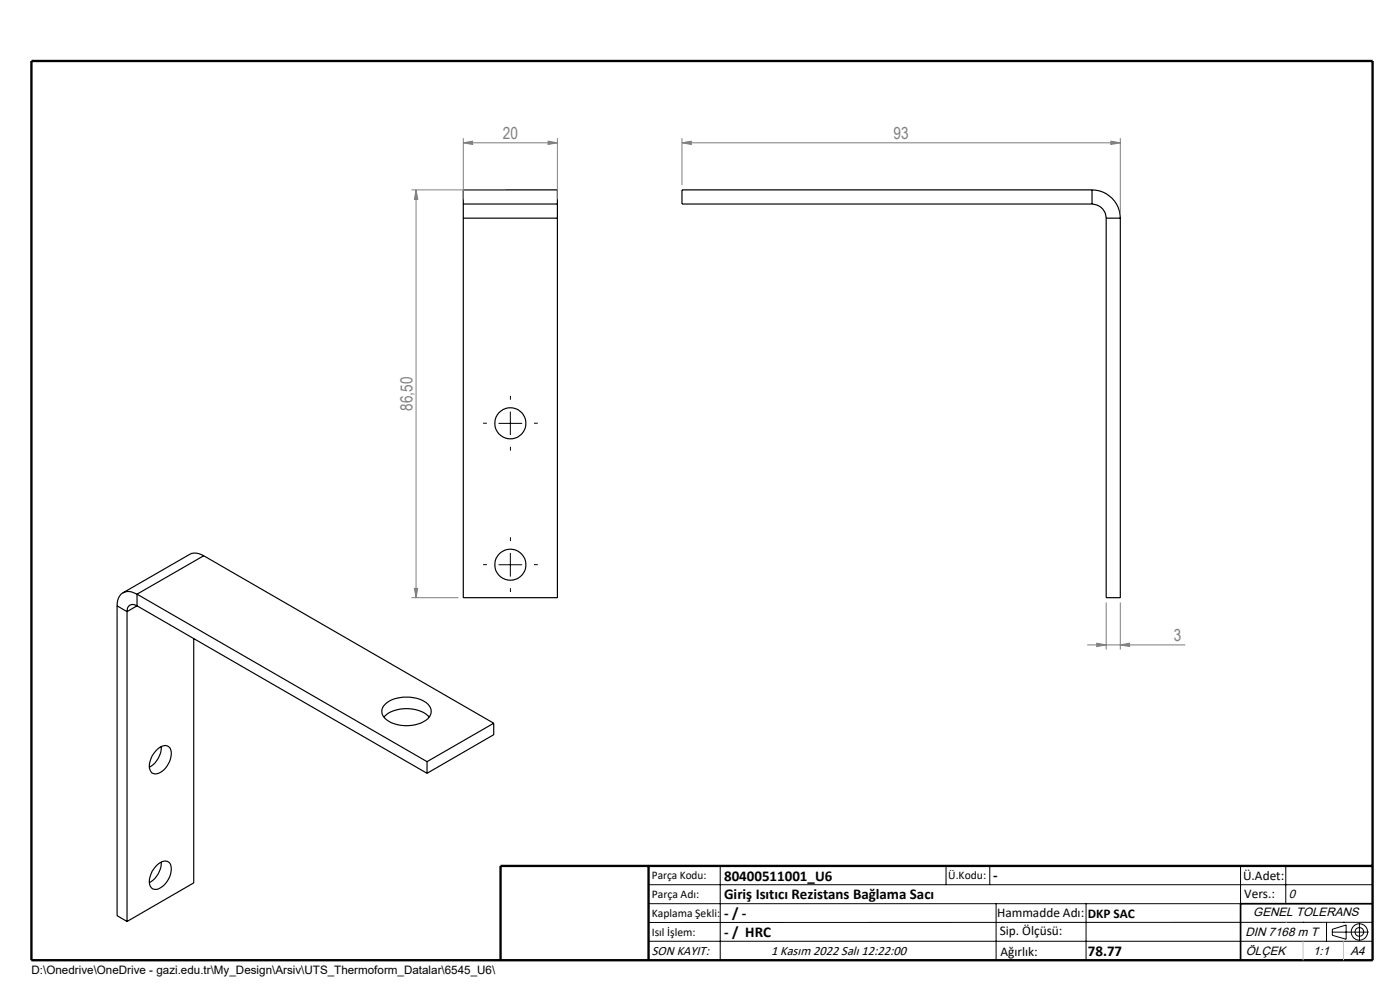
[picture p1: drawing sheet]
<svg xmlns="http://www.w3.org/2000/svg" width="297mm" height="210mm" viewBox="0 0 297 210" stroke-linecap="round" stroke-linejoin="round" font-family="sans-serif">
<g fill="none" stroke="#000" stroke-width=".25">
<path d="M98.3 43.3v3M98.3 43.3v-3h20v3M98.3 46.3v80.5h20v-80.5M98.3 43.3h20M98.3 46.3h20M118.3 43.3v3M231.7 40.3a6 6 0 0 1 6 6M231.7 43.3a3 3 0 0 1 3 3M231.7 40.3h-87v3h87M231.7 40.3v3M234.7 46.3h3M234.7 46.3v80.5h3v-80.5"/>
<path d="M43.2 117.9a2.94 2.94 0 0 0-3-.3l-14.1 8.2M43.2 117.9l61.5 35.5M43.2 117.9l-14.1 8.1M24.8 128.5l2.2 1.2M24.8 128.5v65.7l2.2 1.3M27 129.7v65.8M29.1 126a2.55 2.55 0 0 0-3.9 .8l-.4 1.7M29.1 128.5a1.29 1.29 0 0 0-1.5-.1 1.29 1.29 0 0 0-.6 1.3M29.1 126l61.5 35.6M29.1 128.5l61.5 35.5M29.1 126v2.5M29.1 128.5l-2.1 1.2"/>
<path d="M41.1 135.5v51.8l-14.1 8.2M33.3 159.1a1.75 1.75 0 0 1 2.9-.3 4.4 4.4 0 0 1-3.3 5.4 1.71 1.71 0 0 1-1.2-2.4l.6-1.5zM34.2 158.4a5 5 0 0 1-2.5 4.3M81.5 152.1a6.8 6.8 0 0 1 6.1-1.7l2.4 .8 1.1 .9M81.7 149.4a7.6 7.6 0 0 1 9.1 0 2.18 2.18 0 0 1-.8 3.6 7.7 7.7 0 0 1-8.3-.6 1.98 1.98 0 0 1 0-3zM104.7 153.4v2.4l-14.1 8.2M104.7 153.4l-14.1 8.2M90.6 161.6v2.4M33.3 183.5a1.85 1.85 0 0 1 2.7-.5 4.3 4.3 0 0 1-2 5.3 1.45 1.45 0 0 1-1.8 .2 1.45 1.45 0 0 1-.5-1.7l.6-2zM34.2 182.9a5 5 0 0 1-2.5 4.3M106.2 203.7h185"/>
<circle cx="108.3" cy="89.8" r="3.3"/>
<circle cx="108.3" cy="119.8" r="3.3"/>
</g>
<g fill="none" stroke="#000" stroke-width=".21">
<path d="M105.8 89.8h5M108.3 87.3v5M105.8 119.8h5M108.3 117.3v5M137.6 187.7h153.6M137.6 191.7h153.6M137.6 199.7h153.6M152.8 183.7v20M200.7 183.7v4M210 183.7v4M211.3 191.7v12M230.4 191.7v12"/>
<path d="M263.2 183.7v20M272.8 183.7v8M276.4 195.6h.1M281.4 195.6v4.1M282.6 197.7h7.8M282.6 197.1l3-.9v3l-3-.8zM285 195.6h.1M288.4 195.8v3.8M291.2 195.6l-153.6 .1"/>
<circle cx="288.4" cy="197.7" r="1.74"/>
<circle cx="288.4" cy="197.7" r=".93"/>
</g>
<g fill="none" stroke="#808080" stroke-width=".21">
<path d="M98.3 30.3l2-.4v.7zM98.3 29.3v13M98.3 30.3h20M116.3 29.9l2 .4-2 .3zM118.3 29.3v13M144.7 30.3l1.9-.4v.7zM144.7 30.3h93M144.7 29.3v10M235.7 29.9l2 .4-2 .3zM237.7 29.3v16M87.3 40.3h20M88.3 40.3l.3 2h-.7z"/>
<path d="M88.3 40.3v86.5M87.3 126.8h10M87.9 124.8h.7l-.3 2zM230.6 136.8h20.8M232.7 136.4l2 .4-2 .4zM234.7 127.8v10M237.7 136.8l1.9-.4v.8zM237.7 127.8v10"/>
</g>
<path d="M103.3 89.8h-.8M108.3 84.8v-.8M108.3 94.8v.8M113.3 89.8h.8M103.3 119.8h-.8M108.3 114.8v-.8M113.3 119.8h.8M108.3 124.8v.8" fill="none" stroke="#000" stroke-width=".21" stroke-dasharray="15.2 1.3 1.3 1.3" stroke-linecap="butt"/>
<path d="M291.2 191.7h-28v12" fill="none" stroke="#000" stroke-width=".35"/>
<path d="M6.7 12.9h284.5v190.8h-284.5zM137.6 183.7v20M291.2 183.7h-185v20" fill="none" stroke="#000" stroke-width=".5"/>
<path d="M272.8 195.6h.1M276.4 199.7v4M285 199.7v4" fill="none" stroke="#c0c0c0" stroke-width=".21"/>
<g fill="#808080">
<path d="M116.3 29.9l2 .4-2 .3zM98.3 30.3l2-.4v.7z"/>
<path d="M144.7 30.3l1.9-.4v.7zM235.7 29.9l2 .4-2 .3z"/>
<path d="M237.7 136.8l1.9-.4v.8zM232.7 136.4l2 .4-2 .4z"/>
<path d="M87.9 124.8h.7l-.3 2zM88.3 40.3l.3 2h-.7z"/>
</g>
<g font-size="3.5" fill="#808080">
<text x="106.7" y="29.5">20</text>
<text x="189.6" y="29.5">93</text>
<text x="87.5" y="87.1" transform="rotate(-90 87.5 87.1)">86,50</text>
<text x="249" y="136">3</text>
</g>
<g font-size="3.2">
<text x="153.6" y="186.8">80400511001_U6</text>
<text x="153.6" y="190.8">Giriş Isıtıcı Rezistans Bağlama Sacı</text>
<text x="210.7" y="186.6">-</text>
<text x="153.6" y="194.8">- / -</text>
<text x="153.6" y="198.8">- / HRC</text>
<text x="230.8" y="202.8">78.77</text>
</g>
<g font-size="2.8">
<text x="263.7" y="186.7">Ü.Adet:</text>
<text x="263.9" y="190.5">Vers.:</text>
<text x="211.5" y="194.5">Hammadde Adı:</text>
<text x="230.8" y="194.7">DKP SAC</text>
<text x="138.3" y="202.6">SON KAYIT:</text>
<text x="163.6" y="202.6">1 Kasım 2022 Salı 12:22:00</text>
<text x="212.1" y="198.4">Sip. Ölçüsü:</text>
<text x="212.2" y="202.7">Ağırlık:</text>
</g>
<g font-size="2.6">
<text x="273.4" y="190.4">0</text>
<text x="265.9" y="194.4">GENEL TOLERANS</text>
<text x="264.2" y="198.5">DIN 7168 m T</text>
<text x="264.3" y="202.6">ÖLÇEK</text>
<text x="278.5" y="202.6">1:1</text>
<text x="286.5" y="202.6">A4</text>
</g>
<g font-size="2.5">
<text x="138.3" y="186.4">Parça Kodu:</text>
<text x="138.3" y="190.5">Parça Adı:</text>
<text x="201.2" y="186.5">Ü.Kodu:</text>
<text x="138.3" y="194.5">Kaplama Şekli:</text>
<text x="138.3" y="198.6">Isıl İşlem:</text>
<text x="6.7" y="206.7">D:\Onedrive\OneDrive - gazi.edu.tr\My_Design\Arsiv\UTS_Thermoform_Datalar\6545_U6\</text>
</g>
</svg>
